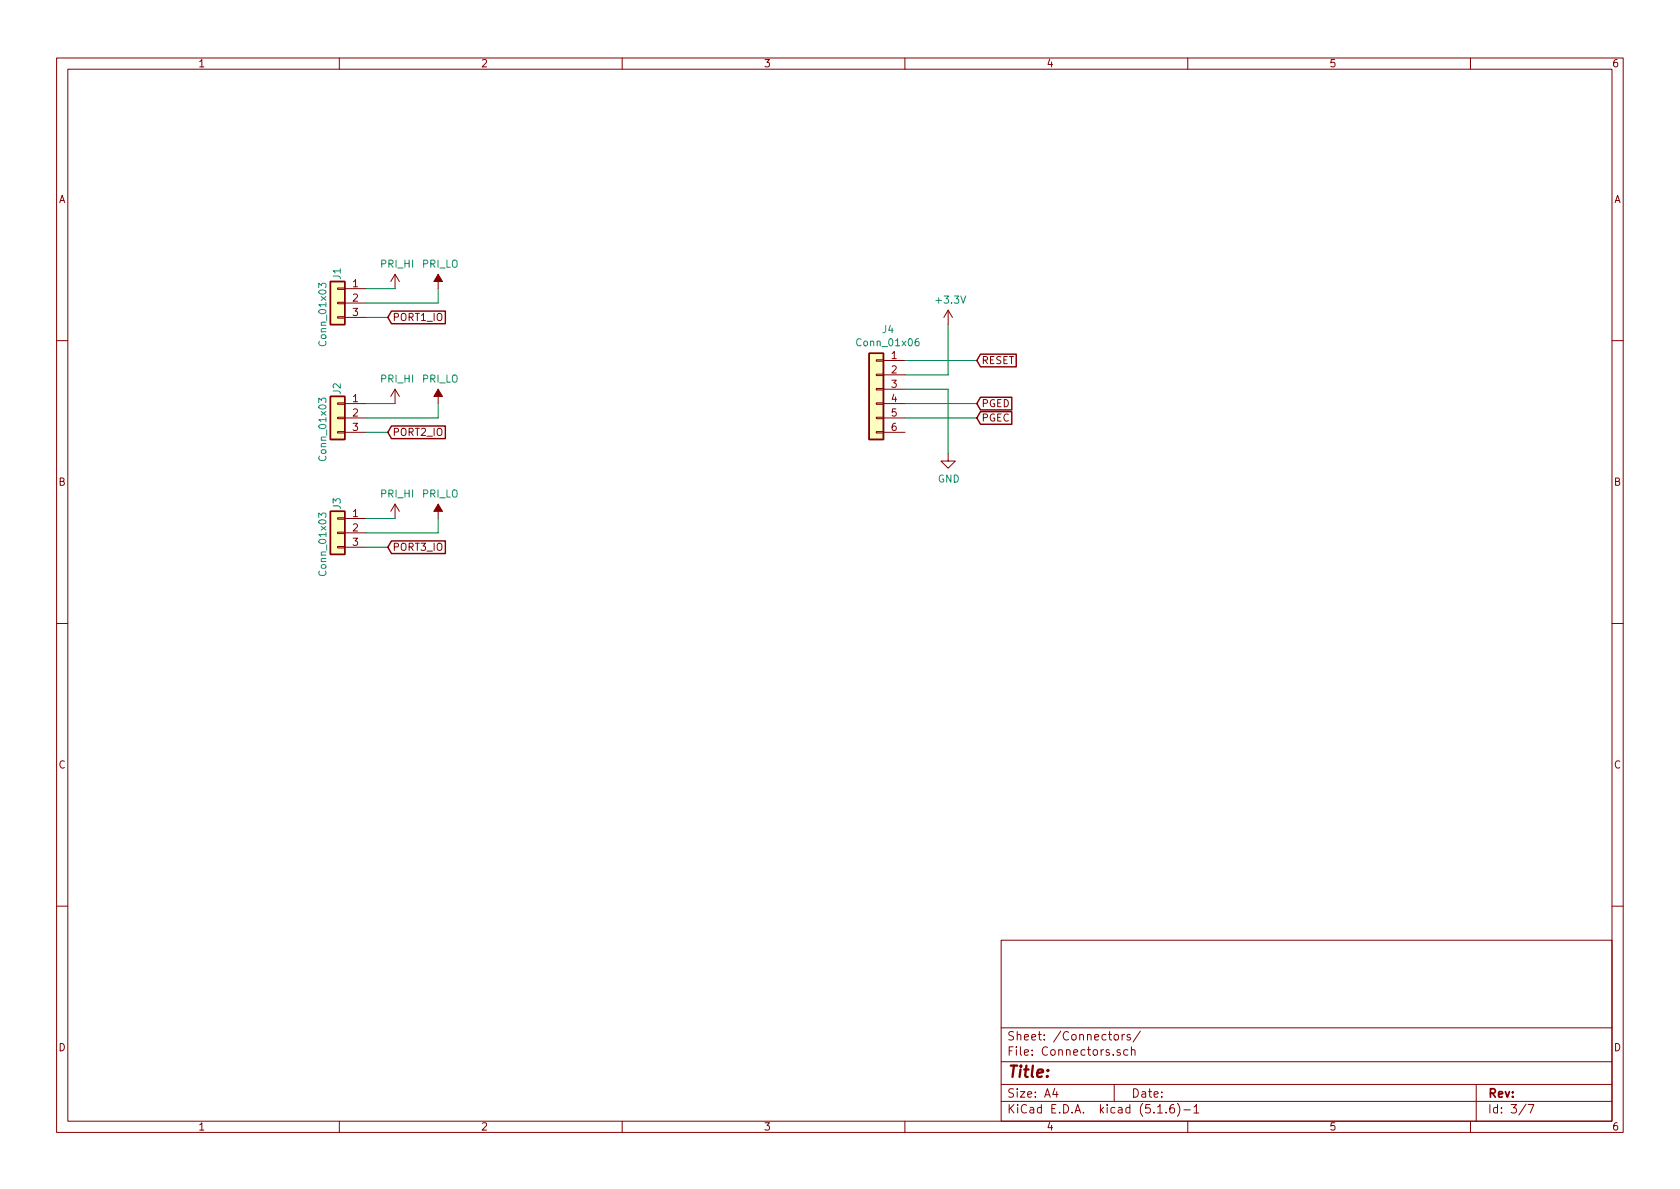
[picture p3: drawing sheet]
EESchema Schematic File Version 4
EELAYER 30 0
EELAYER END
$Descr A4 11693 8268
encoding utf-8
Sheet 3 7
Title ""
Date ""
Rev ""
Comp ""
Comment1 ""
Comment2 ""
Comment3 ""
Comment4 ""
$EndDescr
$Comp
L Connector_Generic:Conn_01x03 J?
U 1 1
P 2350 2100
AR Path="/5F383B41" Ref="J?"  Part="1" 
AR Path="/5F3717FF/5F383B41" Ref="J1"  Part="1" 
F 0 "J1" V 2350 2350 50  0000 R CNN
F 1 "Conn_01x03" V 2450 2250 50  0000 R CNN
F 2 "Connector_PinHeader_2.54mm:PinHeader_1x03_P2.54mm_Vertical" H 2350 2100 50  0001 C CNN
F 3 "~" H 2350 2100 50  0001 C CNN
	1    2350 2100
	-1   0    0    -1  
$EndComp
$Comp
L Connector_Generic:Conn_01x03 J?
U 1 1
P 2350 2900
AR Path="/5F383B47" Ref="J?"  Part="1" 
AR Path="/5F3717FF/5F383B47" Ref="J2"  Part="1" 
F 0 "J2" V 2350 3150 50  0000 R CNN
F 1 "Conn_01x03" V 2450 3050 50  0000 R CNN
F 2 "Connector_PinHeader_2.54mm:PinHeader_1x03_P2.54mm_Vertical" H 2350 2900 50  0001 C CNN
F 3 "~" H 2350 2900 50  0001 C CNN
	1    2350 2900
	-1   0    0    -1  
$EndComp
$Comp
L Connector_Generic:Conn_01x03 J?
U 1 1
P 2350 3700
AR Path="/5F383B4D" Ref="J?"  Part="1" 
AR Path="/5F3717FF/5F383B4D" Ref="J3"  Part="1" 
F 0 "J3" V 2350 3950 50  0000 R CNN
F 1 "Conn_01x03" V 2450 3850 50  0000 R CNN
F 2 "Connector_PinHeader_2.54mm:PinHeader_1x03_P2.54mm_Vertical" H 2350 3700 50  0001 C CNN
F 3 "~" H 2350 3700 50  0001 C CNN
	1    2350 3700
	-1   0    0    -1  
$EndComp
$Comp
L power:PRI_HI #PWR?
U 1 1
P 2750 2800
AR Path="/5F383B59" Ref="#PWR?"  Part="1" 
AR Path="/5F3717FF/5F383B59" Ref="#PWR0108"  Part="1" 
F 0 "#PWR0108" H 2750 2650 50  0001 C CNN
F 1 "PRI_HI" H 2765 2973 50  0000 C CNN
F 2 "" H 2750 2800 50  0001 C CNN
F 3 "" H 2750 2800 50  0001 C CNN
	1    2750 2800
	1    0    0    -1  
$EndComp
$Comp
L power:PRI_HI #PWR?
U 1 1
P 2750 3600
AR Path="/5F383B5F" Ref="#PWR?"  Part="1" 
AR Path="/5F3717FF/5F383B5F" Ref="#PWR0109"  Part="1" 
F 0 "#PWR0109" H 2750 3450 50  0001 C CNN
F 1 "PRI_HI" H 2765 3773 50  0000 C CNN
F 2 "" H 2750 3600 50  0001 C CNN
F 3 "" H 2750 3600 50  0001 C CNN
	1    2750 3600
	1    0    0    -1  
$EndComp
$Comp
L power:PRI_LO #PWR?
U 1 1
P 3050 2000
AR Path="/5F383B65" Ref="#PWR?"  Part="1" 
AR Path="/5F3717FF/5F383B65" Ref="#PWR0110"  Part="1" 
F 0 "#PWR0110" H 3050 1850 50  0001 C CNN
F 1 "PRI_LO" H 3065 2173 50  0000 C CNN
F 2 "" H 3050 2000 50  0001 C CNN
F 3 "" H 3050 2000 50  0001 C CNN
	1    3050 2000
	1    0    0    -1  
$EndComp
$Comp
L power:PRI_LO #PWR?
U 1 1
P 3050 2800
AR Path="/5F383B6B" Ref="#PWR?"  Part="1" 
AR Path="/5F3717FF/5F383B6B" Ref="#PWR0111"  Part="1" 
F 0 "#PWR0111" H 3050 2650 50  0001 C CNN
F 1 "PRI_LO" H 3065 2973 50  0000 C CNN
F 2 "" H 3050 2800 50  0001 C CNN
F 3 "" H 3050 2800 50  0001 C CNN
	1    3050 2800
	1    0    0    -1  
$EndComp
$Comp
L power:PRI_LO #PWR?
U 1 1
P 3050 3600
AR Path="/5F383B71" Ref="#PWR?"  Part="1" 
AR Path="/5F3717FF/5F383B71" Ref="#PWR0112"  Part="1" 
F 0 "#PWR0112" H 3050 3450 50  0001 C CNN
F 1 "PRI_LO" H 3065 3773 50  0000 C CNN
F 2 "" H 3050 3600 50  0001 C CNN
F 3 "" H 3050 3600 50  0001 C CNN
	1    3050 3600
	1    0    0    -1  
$EndComp
Wire Wire Line
	2750 3600 2550 3600
Wire Wire Line
	2750 2800 2550 2800
Wire Wire Line
	2750 2000 2550 2000
$Comp
L power:PRI_HI #PWR?
U 1 1
P 2750 2000
AR Path="/5F383B53" Ref="#PWR?"  Part="1" 
AR Path="/5F3717FF/5F383B53" Ref="#PWR0113"  Part="1" 
F 0 "#PWR0113" H 2750 1850 50  0001 C CNN
F 1 "PRI_HI" H 2765 2173 50  0000 C CNN
F 2 "" H 2750 2000 50  0001 C CNN
F 3 "" H 2750 2000 50  0001 C CNN
	1    2750 2000
	1    0    0    -1  
$EndComp
Text GLabel 2700 2200 2    50   Input ~ 0
PORT1_IO
Text GLabel 2700 3000 2    50   Input ~ 0
PORT2_IO
Text GLabel 2700 3800 2    50   Input ~ 0
PORT3_IO
$Comp
L Connector_Generic:Conn_01x06 J4
U 1 1
P 6100 2700
F 0 "J4" H 6018 3117 50  0000 C CNN
F 1 "Conn_01x06" H 6018 3026 50  0000 C CNN
F 2 "Connector_PinHeader_2.54mm:PinHeader_1x06_P2.54mm_Vertical" H 6100 2700 50  0001 C CNN
F 3 "~" H 6100 2700 50  0001 C CNN
	1    6100 2700
	-1   0    0    -1  
$EndComp
Text GLabel 6800 2500 2    50   Input ~ 0
RESET
Text GLabel 6800 2800 2    50   Input ~ 0
PGED
Text GLabel 6800 2900 2    50   Input ~ 0
PGEC
Wire Wire Line
	6300 2500 6800 2500
Wire Wire Line
	6300 2800 6800 2800
Wire Wire Line
	6300 2900 6800 2900
$Comp
L power:+3.3V #PWR0117
U 1 1
P 6600 2250
F 0 "#PWR0117" H 6600 2100 50  0001 C CNN
F 1 "+3.3V" H 6615 2423 50  0000 C CNN
F 2 "" H 6600 2250 50  0001 C CNN
F 3 "" H 6600 2250 50  0001 C CNN
	1    6600 2250
	1    0    0    -1  
$EndComp
$Comp
L power:GND #PWR0118
U 1 1
P 6600 3150
F 0 "#PWR0118" H 6600 2900 50  0001 C CNN
F 1 "GND" H 6605 2977 50  0000 C CNN
F 2 "" H 6600 3150 50  0001 C CNN
F 3 "" H 6600 3150 50  0001 C CNN
	1    6600 3150
	1    0    0    -1  
$EndComp
Wire Wire Line
	6300 2600 6600 2600
Wire Wire Line
	6600 2600 6600 2250
Wire Wire Line
	6300 2700 6600 2700
Wire Wire Line
	6600 2700 6600 3150
Wire Wire Line
	2550 2200 2700 2200
Wire Wire Line
	2550 2100 3050 2100
Wire Wire Line
	3050 2100 3050 2000
Wire Wire Line
	2700 3000 2550 3000
Wire Wire Line
	2550 2900 3050 2900
Wire Wire Line
	3050 2900 3050 2800
Wire Wire Line
	2550 3800 2700 3800
Wire Wire Line
	2550 3700 3050 3700
Wire Wire Line
	3050 3700 3050 3600
$EndSCHEMATC
